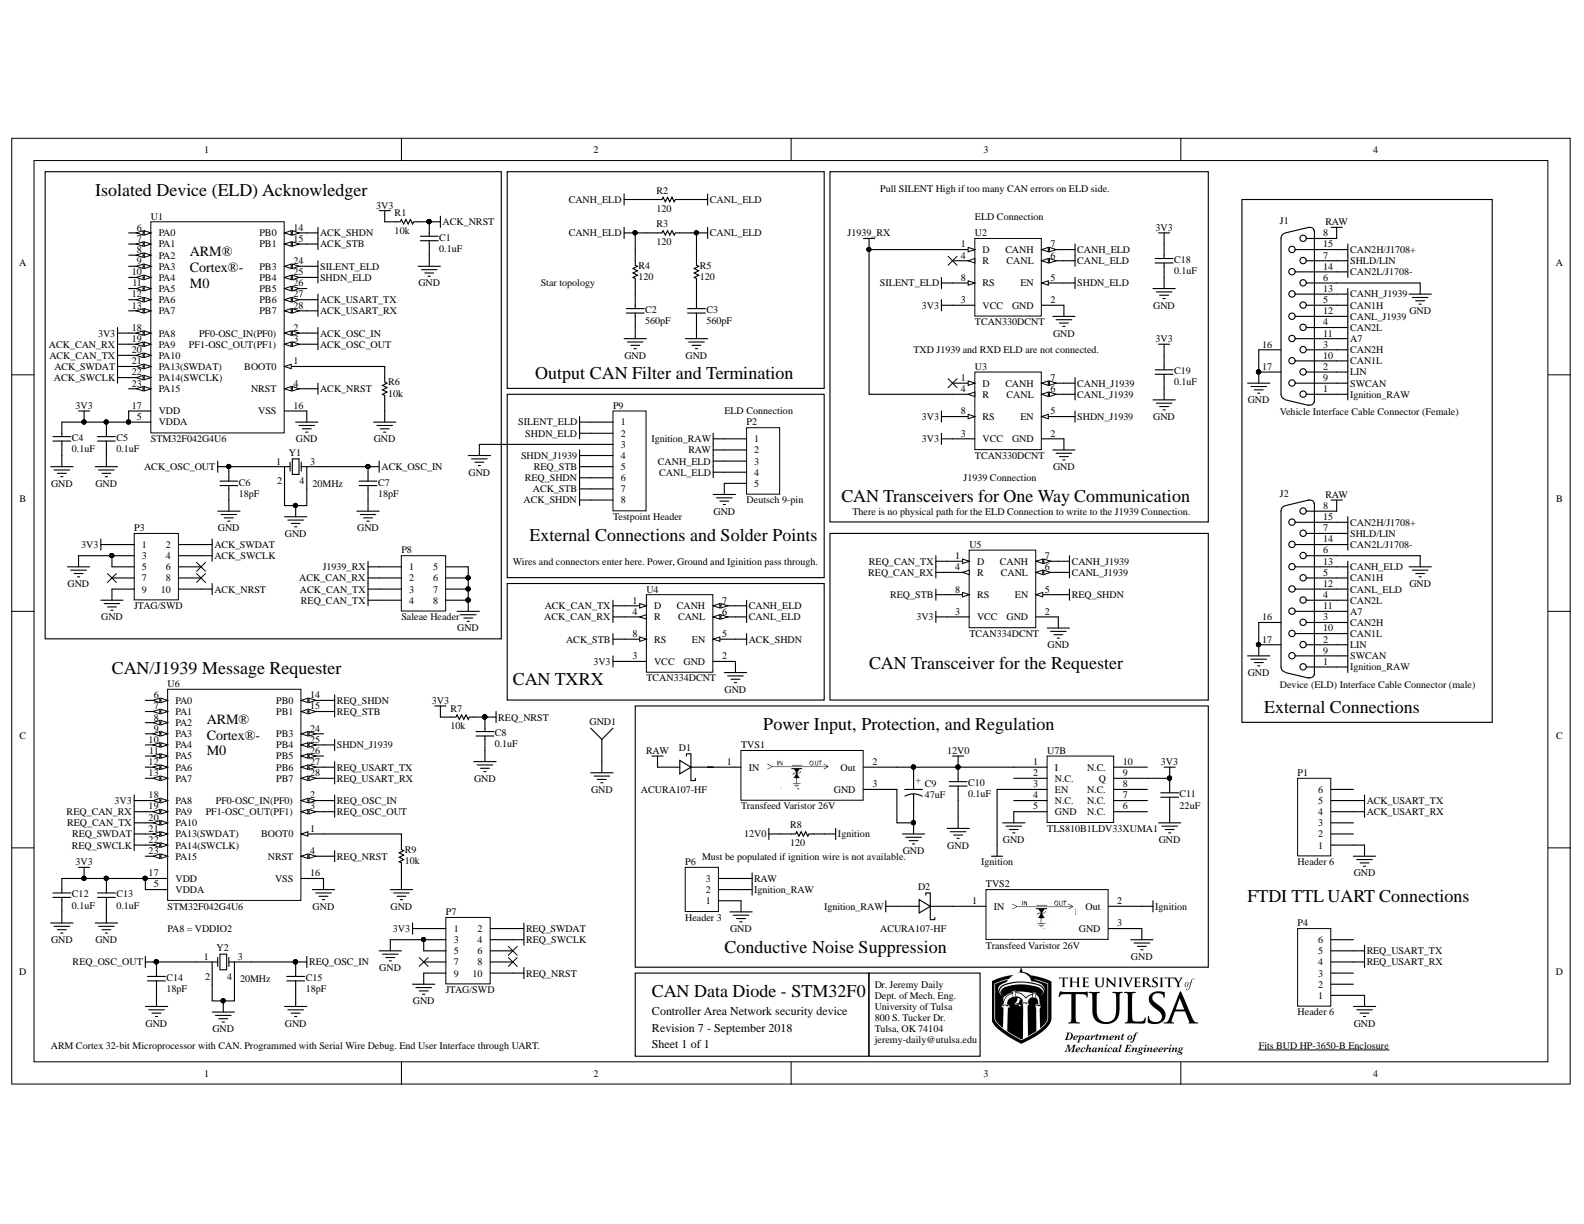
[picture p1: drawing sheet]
# Altium project CANDataDiode-Project-STM32F0-Rev7.PrjPCB
1 sheet, 50 parts. Net scope: global (net labels, ports and power ports of the same name join across sheets).
Board file: CANDataDiodePCB-STM32F0-J1939-Rev7.PcbDoc

## Sheet CANDataDiodeSchematic-STM32F0-Rev7.SchDoc: CAN Data Diode STM32F0
size Legal; DrawnBy: Jeremy Daily; Revision: 1

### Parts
C1  0.1uF  [0402]
C2  560pF  [0402]
C3  560pF  [0402]
C4  0.1uF  [0402]
C5  0.1uF  [0402]
C6  18pF  [0402]
C7  18pF  [0402]
C8  0.1uF  [0402]
C9  47uF  [Elec. Cap - D]
C10  0.1uF  [0402]
C11  22uF  [1206]
C12  0.1uF  [0402]
C13  0.1uF  [0402]
C14  18pF  [0402]
C15  18pF  [0402]
C18  0.1uF  [0402]
C19  0.1uF  [0402]
D1  ACURA107-HF  [SMA with A and K]
D2  ACURA107-HF  [SMA with A and K]
GND1  Socket  [PIN1]  (value not drawn)
J1  Vehicle Interface Cable Connector (Female)  [DSUB1.385-2H15]
J2  Device (ELD) Interface Cable Connector (male)  [DSUB1.385-2H15]
P1  Header 6  [HDR1X6]
P2  Deutsch 9-pin  [HDR1X5]
P3  JTAG/SWD  [MHDR2X5]
P4  Header 6  [HDR1X6]
P6  Header 3  [HDR1X3]
P7  JTAG/SWD  [MHDR2X5]
P8  Saleae Header  [HDR2X4_CEN]
P9  Testpoint Header  [HDR1X8]
R1  10k  [0402]
R2  120  [0402]
R3  120  [0402]
R4  120  [0402]
R5  120  [0402]
R6  10k  [0402]
R7  10k  [0402]
R8  120  [0402]
R9  10k  [0402]
TVS1  Transfeed Varistor 26V  [Transfeed]
TVS2  Transfeed Varistor 26V  [Transfeed]
U1  STM32F042G4U6  [STM-UFQFPN28_V]
U2  TCAN330DCNT  [SOT65P280X145-8N]
U3  TCAN330DCNT  [SOT65P280X145-8N]
U4  TCAN334DCNT  [SOT65P280X145-8N]
U5  TCAN334DCNT  [SOT65P280X145-8N]
U6  STM32F042G4U6  [STM-UFQFPN28_V]
U7  TLS810B1LDV33XUMA1  [SON50P330X110_HS-11N]  (part B of 2)
Y1  20MHz  [XTAL 4 pad]
Y2  20MHz  [XTAL 4 pad]

### Blocks framed on the sheet
Isolated Device (ELD) Acknowledger: C1 C4-C7 P3 P8 R1 R6 U1 Y1
Output CAN Filter and Termination: C2 C3 R2-R5
CAN Transceivers for One Way Communication: C18 C19 U2 U3
External Connections: J1 J2
CAN Transceiver for the Requester: U5
CAN TXRX: U4

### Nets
3V3: C4.2 C5.2 C11.2 C12.2 C13.2 C18.2 C19.2 P3.1 P7.1 R1.2 R7.2 U1.5(VDDA) U1.17(VDD) U1.18(PA8) U2.3(VCC) U3.3(VCC) U3.8(RS) U4.3(VCC) U5.3(VCC) U6.5(VDDA) U6.17(VDD) U6.18(PA8) U7.9(Q)
12V0: C9.1 C10.2 R8.1 TVS1.2(Out) U7.1(I)
A7: J1.11 J2.11
ACK_CAN_RX: P8.2 U1.19(PA9) U4.4(R)
ACK_CAN_TX: P8.3 U1.20(PA10) U4.1(D)
ACK_NRST: C1.2 P3.10 R1.1 U1.4(NRST)
ACK_OSC_IN: C7.1 U1.2(PF0-OSC_IN(PF0)) Y1.3(OSC2)
ACK_OSC_OUT: C6.2 U1.3(PF1-OSC_OUT(PF1)) Y1.1(OSC1)
ACK_SHDN: P9.8 U1.14(PB0) U4.5(EN)
ACK_STB: P9.7 U1.15(PB1) U4.8(RS)
ACK_SWCLK: P3.4 U1.22(PA14(SWCLK))
ACK_SWDAT: P3.2 U1.21(PA13(SWDAT))
ACK_USART_RX: P1.4 U1.28(PB7)
ACK_USART_TX: P1.5 U1.27(PB6)
CAN1H: J1.5 J2.5
CAN1L: J1.10 J2.10
CAN2H: J1.3 J2.3
CAN2H/J1708+: J1.15 J2.15
CAN2L: J1.4 J2.4
CAN2L/J1708-: J1.14 J2.14
CANH_ELD: J2.13 P2.3 R2.2 R3.2 R4.1 U2.7(CANH) U4.7(CANH)
CANH_J1939: J1.13 U3.7(CANH) U5.7(CANH)
CANL_ELD: J2.12 P2.4 R2.1 R3.1 R5.1 U2.6(CANL) U4.6(CANL)
CANL_J1939: J1.12 U3.6(CANL) U5.6(CANL)
GND: C1.1 C2.1 C3.1 C4.1 C5.1 C6.1 C7.2 C8.1 C9.2(-) C10.1 C11.1 C12.1 C13.1 C14.1 C15.2 C18.1 C19.1 GND1.1 J1.6 J1.16(MH1) J1.17(MH2) J2.6 J2.16(MH1) J2.17(MH2) P1.1 P2.5 P3.3 P3.5 P3.9 P4.1 P6.1 P7.3 P7.5 P7.9 P8.5 P8.6 P8.7 P8.8 P9.3 R6.1 R9.1 TVS1.3(GND) TVS2.3(GND) U1.16(VSS) U2.2(GND) U3.2(GND) U4.2(GND) U5.2(GND) U6.16(VSS) U7.5(GND) Y1.2(OSC2) Y1.4(GND) Y2.2(OSC2) Y2.4(GND)
Ignition: R8.2 TVS2.2(Out) U7.3(EN)
Ignition_RAW: D2.1(A) J1.1 J2.1 P2.1 P6.2
J1939_RX: P8.1 U2.1(D) U3.4(R)
LIN: J1.2 J2.2
RAW: D1.1(A) J1.8 J2.8 P2.2 P6.3
REQ_CAN_RX: U5.4(R) U6.19(PA9)
REQ_CAN_TX: P8.4 U5.1(D) U6.20(PA10)
REQ_NRST: C8.2 P7.10 R7.1 U6.4(NRST)
REQ_OSC_IN: C15.1 U6.2(PF0-OSC_IN(PF0)) Y2.3(OSC2)
REQ_OSC_OUT: C14.2 U6.3(PF1-OSC_OUT(PF1)) Y2.1(OSC1)
REQ_SHDN: P9.6 U5.5(EN) U6.14(PB0)
REQ_STB: P9.5 U5.8(RS) U6.15(PB1)
REQ_SWCLK: P7.4 U6.22(PA14(SWCLK))
REQ_SWDAT: P7.2 U6.21(PA13(SWDAT))
REQ_USART_RX: P4.4 U6.28(PB7)
REQ_USART_TX: P4.5 U6.27(PB6)
SHDN_ELD: P9.2 U1.25(PB4) U2.5(EN)
SHDN_J1939: P9.4 U3.5(EN) U6.25(PB4)
SHLD/LIN: J1.7 J2.7
SILENT_ELD: P9.1 U1.24(PB3) U2.8(RS)
SWCAN: J1.9 J2.9
NetC2_2: C2.2 R4.2
NetC3_2: C3.2 R5.2
NetD1_2: D1.2(K) TVS1.1(IN)
NetD2_2: D2.2(K) TVS2.1(IN)
NetR6_2: R6.2 U1.1(BOOT0)
NetR9_2: R9.2 U6.1(BOOT0)

Not connected (* = marked no-connect by the designer): P1 2 3 6; P3 6* 7* 8*; P4 2 3 6; P7 6* 7* 8*; U1 6(PA0) 7(PA1) 8(PA2) 9(PA3) 10(PA4) 11(PA5) 12(PA6) 13(PA7) 23(PA15) 26(PB5); U2 4(R)*; U3 1(D)*; U6 6(PA0) 7(PA1) 8(PA2) 9(PA3) 10(PA4) 11(PA5) 12(PA6) 13(PA7) 23(PA15) 24(PB3) 26(PB5); U7 2(N.C.) 4(N.C.) 6(N.C.) 7(N.C.) 8(N.C.) 10(N.C.)

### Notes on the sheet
- Pull SILENT High if too many CAN errors on ELD side.
- (near U2) ELD Connection
- (near U1) ARM®
  Cortex®-M0
- Star topology
- TXD J1939 and RXD ELD are not connected.
- (near P2) ELD Connection
- (near U3) J1939 Connection
- (near P9) External Connections and Solder Points
- (near J2) There is no physical path for the ELD Connection to write to the J1939 Connection.
- Wires and connectors enter here. Power, Ground and Iginition pass through.
- (near U6) CAN/J1939 Message Requester
- (near U6) ARM®
  Cortex®-M0
- Power Input, Protection, and Regulation
- Must be populated if ignition wire is not available.
- PA8 = VDDIO2
- FTDI TTL UART Connections
- CAN Data Diode - STM32F0
- (near TVS2) Conductive Noise Suppression
- ARM Cortex 32-bit Microprocessor with CAN. Programmed with Serial Wire Debug. End User Interface through UART.
- Controller Area Network security device
- Revision 7 - September 2018
- Sheet 1 of 1
- Fits BUD HP-3650-B Enclosure <https://www.budind.com/pdf/hb3650.pdf>
- Dr. Jeremy Daily
  Dept. of Mech. Eng.
  University of Tulsa
  800 S. Tucker Dr.
  Tulsa, OK 74104
  jeremy-daily@utulsa.edu
